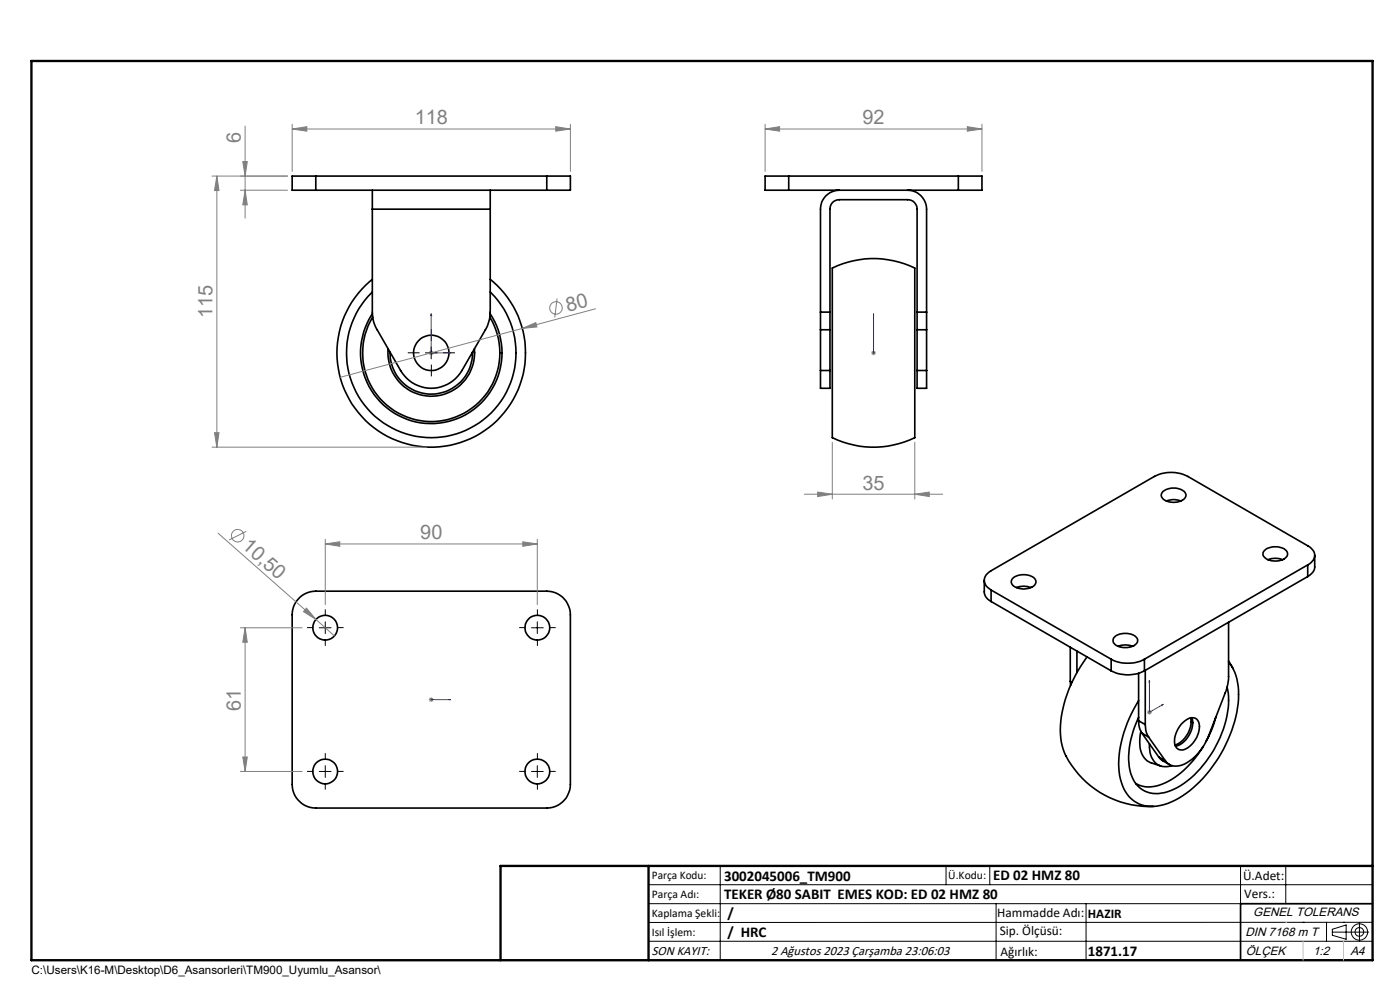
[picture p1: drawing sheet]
<svg xmlns="http://www.w3.org/2000/svg" width="297mm" height="210mm" viewBox="0 0 297 210" stroke-linecap="round" stroke-linejoin="round" font-family="sans-serif">
<g fill="none" stroke="#000" stroke-width=".35">
<path d="M67 37.4h-5v2.9h5M67 37.4v2.9M67 37.4h49M116 37.4h5v2.9h-5M116 37.4v2.9M167.3 37.4h-5v2.9h5M167.3 37.4h36M167.3 37.4v2.9M203.3 37.4h5v2.9h-5M203.3 37.4v2.9M67 40.3h49M79 59.3a20 20 0 0 0-2.2 29.2 20 20 0 0 0 29.3 0 20 20 0 0 0-2.1-29.2"/>
<path d="M79 44.4v21.8a7 7 0 0 0 1 3.7l5 8.7a7.5 7.5 0 0 0 13 0l5-8.7a8 8 0 0 0 1-3.7v-21.8M79 40.3v4.1M79 44.4h25M104 40.3v4.1M167.3 40.3h36M176.6 56.9a19.8 19.8 0 0 1 17.5 0v35.9a19.6 19.6 0 0 1-17.5 0zM178 40.3a4 4 0 0 0-3.9 4.1v21.8M192.5 40.3a4 4 0 0 1 4.1 4.1v21.8M79 66.6a15 15 0 0 0 12.5 23.2 15 15 0 0 0 12.5-23.2M79 61.9a18 18 0 0 0-.3 25.6 18 18 0 0 0 25.6 0 18 18 0 0 0-.3-25.6M79.1 67.3a14.6 14.6 0 0 0 12.4 22.1 14.6 14.6 0 0 0 12.4-22.1M82.3 74a9.2 9.2 0 0 0 9.2 10.1 9.2 9.2 0 0 0 9.1-10.1"/>
<path d="M82.7 74.7a8.8 8.8 0 0 0 8.8 8.9 8.8 8.8 0 0 0 8.7-8.9M174.1 66.2v3.7M174.1 78.6v3.8h2v-3.8M174.1 66.2h2M174.1 69.9v8.7M174.1 69.9h2M174.1 78.6h2M176.1 66.2v-21.8a1.93 1.93 0 0 1 1.9-2h14.5a1.99 1.99 0 0 1 2.1 2v21.8M176.1 66.2v3.7M176.1 69.9v8.7M194.6 66.2v3.7M194.6 78.6v3.8h2v-3.8"/>
<path d="M194.6 66.2h2M194.6 69.9v8.7M194.6 69.9h2M194.6 78.6h2M196.6 66.2v3.7M196.6 69.9v8.7M246.6 104.3a3.6 3.6 0 0 1 4.9 .3 1.25 1.25 0 0 1-1 1.7 3.5 3.5 0 0 1-4-.8l-.2-.5zM247.4 106.3a3.9 3.9 0 0 1 3.1 0M268.2 116.8a3.7 3.7 0 0 1 4.7 0 1.2 1.2 0 0 1-.8 1.9 3.4 3.4 0 0 1-4.2-1v-.4zM269 118.7a4 4 0 0 1 3.1 0M277.4 119.8a2.13 2.13 0 0 0 1.5-2 2.13 2.13 0 0 0-1.5-2l-25.4-14.7a7.8 7.8 0 0 0-7.1 0l-34.6 20a2.17 2.17 0 0 0-1.5 2 2.17 2.17 0 0 0 1.5 2.1M277.4 119.8l-34.6 20"/>
<path d="M277.4 119.8v2.5M278.9 117.8l-.1 3-.4 .7-1 .8M63.7 126.6l1.5-.9 1.8-.3h49a5 5 0 0 1 5 5v36a5 5 0 0 1-5 5h-49a5 5 0 0 1-5-5v-36l.3-1.8 .6-1zM208.8 123.1l.1 3 .6 1 .8 .5M210.3 125.2l25.4 14.6M210.3 125.2v2.4M210.3 127.6l25.4 14.7M214.8 122.7a3.7 3.7 0 0 1 4.8 .2 1.23 1.23 0 0 1-.9 1.7 3.6 3.6 0 0 1-4-.7l-.2-.5zM215.6 124.6a4.3 4.3 0 0 1 3.1 0M227 137.3v7.2M228.5 138.1v4.6M230.6 139.3a27.2 27.2 0 0 0-5.6 16.4 12.9 12.9 0 0 0 3.8 8.5 20 20 0 0 0 15.9 6.9"/>
<path d="M235.7 139.8a7.7 7.7 0 0 0 7.1 0M235.7 139.8v2.5M236.4 135.2a3.7 3.7 0 0 1 4.8 .2 1.23 1.23 0 0 1-.9 1.7 3.6 3.6 0 0 1-4.1-.8l-.1-.7zM237.2 137.1a4.4 4.4 0 0 1 3.1 0M242.8 139.8v2.5M260.6 132v11.5a9.5 9.5 0 0 1-.7 3.5l-3.5 9.1a10.2 10.2 0 0 1-6.1 6.3 2.75 2.75 0 0 1-3.1-1M277.4 122.3l-34.6 20M227 144.5l.1 .9M227 144.5l.4 .2M235.7 142.3a7.7 7.7 0 0 0 7.1 0M241.5 152.9a4.5 4.5 0 0 0 .8 2.6M241.5 152.9l1.5 .8"/>
<path d="M241.5 142.8v10.1M242 155.1a6.6 6.6 0 0 0 1 6l1.1 .7 2.1 .7M242.3 155.5l1.4 .8M242.3 155.5l3.5 5.1M243 153.7a4.5 4.5 0 0 0 .7 2.6M243 142.2v11.5M243.7 156.3l3.5 5.1M243.9 157.8a4.3 4.3 0 0 0 2.3 4.7l1.4 .1 1-.2M250.7 153.5a2.76 2.76 0 0 1 2.9-1.1 2.81 2.81 0 0 1 .5 3.5 4.8 4.8 0 0 1-3.4 3.2 1.63 1.63 0 0 1-1.5-2.1 6.3 6.3 0 0 1 1.5-3.5zM252.6 152.3a5.4 5.4 0 0 1-3.3 5.7M252.8 152.3a5.2 5.2 0 0 1-3.4 6M255.2 158.4a17.7 17.7 0 0 1-10 8.3 5.8 5.8 0 0 1-4.3-.5"/>
<path d="M258 152.1l-.9 2.5-1.3 2.7M260.3 145.8a18.4 18.4 0 0 1-2.3 12.4 19.5 19.5 0 0 1-10.2 9.7 5.8 5.8 0 0 1-8.1-4.5 18.3 18.3 0 0 1 1.8-11.2M260.6 140.2l1 1.6M260.6 140.4a11.4 11.4 0 0 1 2.1 8.7 28.4 28.4 0 0 1-12.7 20.2 9.4 9.4 0 0 1-8.4 1.2 8 8 0 0 1-4.2-6.8 25.3 25.3 0 0 1 4.1-15.1M245.8 160.6a4.9 4.9 0 0 0 2.3 1.6M245.8 160.6l1.4 .8M291.2 191.7h-28v12"/>
<circle cx="91.5" cy="74.9" r="3.8"/>
<circle cx="69" cy="133.1" r="2.63"/>
<circle cx="114" cy="133.1" r="2.63"/>
<circle cx="69" cy="163.7" r="2.64"/>
<circle cx="114" cy="163.7" r="2.64"/>
</g>
<g fill="none" stroke="#808080" stroke-width=".21">
<path d="M45 37.4h16M46 37.4v57.5M46 37.4l.5 3h-1zM51.5 34.3h1l-.5 3.1zM52 26.7v19.6M62 27.4l3.1-.5v.9zM62 27.4h59M62 26.3v10.1M117.9 26.9l3.1 .5-3.1 .4zM121 26.3v10.1M162.3 27.4l3.1-.5v.9zM162.3 26.3v10.1"/>
<path d="M162.3 27.4h46M205.2 26.9l3.1 .5-3.1 .4zM208.3 26.3v10.1M51 40.3h10M52 40.3l.5 3.2h-1zM91 74.9h1M91.1 74.5l.7 .7M91.5 74.4v.9M91.8 74.5l-.7 .7M110.8 69.7l2.9-1.3 .2 .9zM118.2 63.3l-.5 4M126.3 65.5l-54.1 14.5"/>
<path d="M184.8 74.9h1M185 74.5l.7 .7M185.3 74.4v.9M185.7 74.5l-.7 .7M45 94.9h45.5M45.5 91.8h1l-.5 3.1zM176.6 93.8v12.1M194.1 93.8v12.1M46.2 113.1l20.8 18.3M52.2 112.7l-3.6 1.8M69 115.4l3.1-.5v1zM69 114.4v13.9"/>
<path d="M69 115.4h45M110.9 114.9l3.1 .5-3.1 .5zM114 114.4v13.9M170.6 104.8h29.4M173.5 104.4l3.1 .4-3.1 .5zM194.1 104.8l3-.4v.9zM51 133.2h13.1M52 133.2l.5 3h-1zM52 133.2v30.4M65 129l2 2.4-2.6-1.7zM67 131.4l3.9 3.5M91 148.4h1"/>
<path d="M91.1 148.1l.7 .7M91.5 147.9v1M91.8 148.1l-.7 .7M243.3 151.1h1.1M243.5 150.7l.7 .7M243.8 150.6v1M244.2 150.7l-.7 .7M51 163.6h13.1M51.5 160.6h1l-.5 3z"/>
<circle cx="118" cy="65.3" r="1.33"/>
<circle cx="50.4" cy="113.6" r="1.32"/>
</g>
<g fill="none" stroke="#000" stroke-width=".21">
<path d="M90.2 74.9h2.5M91.5 73.6v2.5M67.7 133.2h2.5M69 131.9v2.5M112.7 133.2h2.6M114 131.9v2.5M67.7 163.6h2.5M69 162.4v2.5M112.7 163.6h2.6M114 162.4v2.5M137.6 187.7h153.6M137.6 191.7h153.6"/>
<path d="M137.6 199.7h153.6M152.8 183.7v20M200.7 183.7v4M210 183.7v4M211.3 191.7v12M230.4 191.7v12M263.2 183.7v20M272.8 183.7v8M276.4 195.6h.1M281.4 195.6v4.1M282.6 197.7h7.8M282.6 197.1l3-.9v3l-3-.8z"/>
<path d="M285 195.6h.1M288.4 195.8v3.8M291.2 195.6l-153.6 .1"/>
<circle cx="288.4" cy="197.7" r="1.74"/>
<circle cx="288.4" cy="197.7" r=".93"/>
</g>
<g fill="none" stroke="#00f" stroke-width=".21">
<path d="M91.5 66.5v8.4h4.1M91.5 66.5l.1 .4h-.2zM95.2 74.7l.4 .2-.4 .1zM185.3 74.7v.3zM185.3 66.5v.4v-.4M185.3 74.9h.1M185.3 66.5v8.4M91.4 148.4h.2zM91.5 148.4h.1M91.5 148.4h4.1M95.6 148.4h-.4h.4M243.8 144.3l.1 .3-.1 .1z"/>
<path d="M243.8 144.3v6.8l3-1.7M246.5 149.5l.3-.1-.3 .2z"/>
</g>
<g fill="none" stroke="#000" stroke-width=".21" stroke-dasharray="15.2 1.3 1.3 1.3" stroke-linecap="butt">
<path d="M89 74.8h-2.5M91.5 72.3v-2.5M91.5 77.3v2.5M94 74.8h2.5M66.5 133.1h-1.4M69 130.6v-1.3M69 135.6v1.4M71.5 133.1h1.4M111.5 133.1h-1.4M114 130.6v-1.3M114 135.6v1.4M116.5 133.1h1.4"/>
<path d="M66.5 163.6h-1.4M69 161.1v-1.3M69 166.1v1.4M71.5 163.6h1.4M111.5 163.6h-1.4M114 161.1v-1.3M114 166.1v1.4M116.5 163.6h1.4"/>
</g>
<path d="M106.2 203.7h185" fill="none" stroke="#000" stroke-width=".25"/>
<path d="M6.7 12.9h284.5v190.8h-284.5zM137.6 183.7v20M291.2 183.7h-185v20" fill="none" stroke="#000" stroke-width=".5"/>
<path d="M272.8 195.6h.1M276.4 199.7v4M285 199.7v4" fill="none" stroke="#c0c0c0" stroke-width=".21"/>
<g fill="#00f">
<path d="M95.2 74.7l.4 .2-.4 .1zM91.5 66.5l.1 .4h-.2z"/>
<path d="M246.5 149.5l.3-.1-.3 .2zM243.8 144.3l.1 .3-.1 .1z"/>
<path d="M95.2 148.4h.4zM91.4 148.4h.2z"/>
<path d="M185.3 74.7v.3zM185.3 66.5v.4z"/>
</g>
<g fill="#808080">
<path d="M65 129l2 2.4-2.6-1.7z"/>
<path d="M110.8 69.7l2.9-1.3 .2 .9z"/>
<path d="M205.2 26.9l3.1 .5-3.1 .4zM162.3 27.4l3.1-.5v.9z"/>
<path d="M173.5 104.4l3.1 .4-3.1 .5zM194.1 104.8l3-.4v.9zM69 115.4l3.1-.5v1zM110.9 114.9l3.1 .5-3.1 .5z"/>
<path d="M117.9 26.9l3.1 .5-3.1 .4zM62 27.4l3.1-.5v.9z"/>
<path d="M52 40.3l.5 3.2h-1zM51.5 34.3h1l-.5 3.1z"/>
<path d="M52 133.2l.5 3h-1zM51.5 160.6h1l-.5 3z"/>
<path d="M46 37.4l.5 3h-1zM45.5 91.8h1l-.5 3.1z"/>
</g>
<g font-size="4.2" fill="#808080">
<text x="88" y="26.4">118</text>
<text x="183" y="26.4">92</text>
<text x="51.1" y="30.2" transform="rotate(-90 51.1 30.2)">6</text>
<text x="45.1" y="67.5" transform="rotate(-90 45.1 67.5)">115</text>
<text x="120.4" y="66.1" transform="rotate(-15 120.4 66.1)">80</text>
<text x="183" y="103.9">35</text>
<text x="51.1" y="116.1" transform="rotate(41 51.1 116.1)">10,50</text>
<text x="89.2" y="114.4">90</text>
<text x="51.1" y="150.7" transform="rotate(-90 51.1 150.7)">61</text>
</g>
<g font-size="3.2">
<text x="153.6" y="186.8">3002045006_TM900</text>
<text x="153.6" y="190.8">TEKER Ø80 SABIT EMES KOD: ED 02 HMZ 80</text>
<text x="210.7" y="186.6">ED 02 HMZ 80</text>
<text x="154.3" y="194.8">/</text>
<text x="154.3" y="198.8">/ HRC</text>
<text x="230.8" y="202.8">1871.17</text>
</g>
<g font-size="2.8">
<text x="263.7" y="186.7">Ü.Adet:</text>
<text x="263.9" y="190.5">Vers.:</text>
<text x="211.5" y="194.5">Hammadde Adı:</text>
<text x="230.8" y="194.7">HAZIR</text>
<text x="138.3" y="202.6">SON KAYIT:</text>
<text x="163.6" y="202.6">2 Ağustos 2023 Çarşamba 23:06:03</text>
<text x="212.1" y="198.4">Sip. Ölçüsü:</text>
<text x="212.2" y="202.7">Ağırlık:</text>
</g>
<g font-size="2.6">
<text x="265.9" y="194.4">GENEL TOLERANS</text>
<text x="264.2" y="198.5">DIN 7168 m T</text>
<text x="264.3" y="202.6">ÖLÇEK</text>
<text x="278.5" y="202.6">1:2</text>
<text x="286.5" y="202.6">A4</text>
</g>
<g font-size="2.5">
<text x="138.3" y="186.4">Parça Kodu:</text>
<text x="138.3" y="190.5">Parça Adı:</text>
<text x="201.2" y="186.5">Ü.Kodu:</text>
<text x="138.3" y="194.5">Kaplama Şekli:</text>
<text x="138.3" y="198.6">Isıl İşlem:</text>
<text x="6.7" y="206.7">C:\Users\K16-M\Desktop\D6_Asansorleri\TM900_Uyumlu_Asansor\</text>
</g>
</svg>
